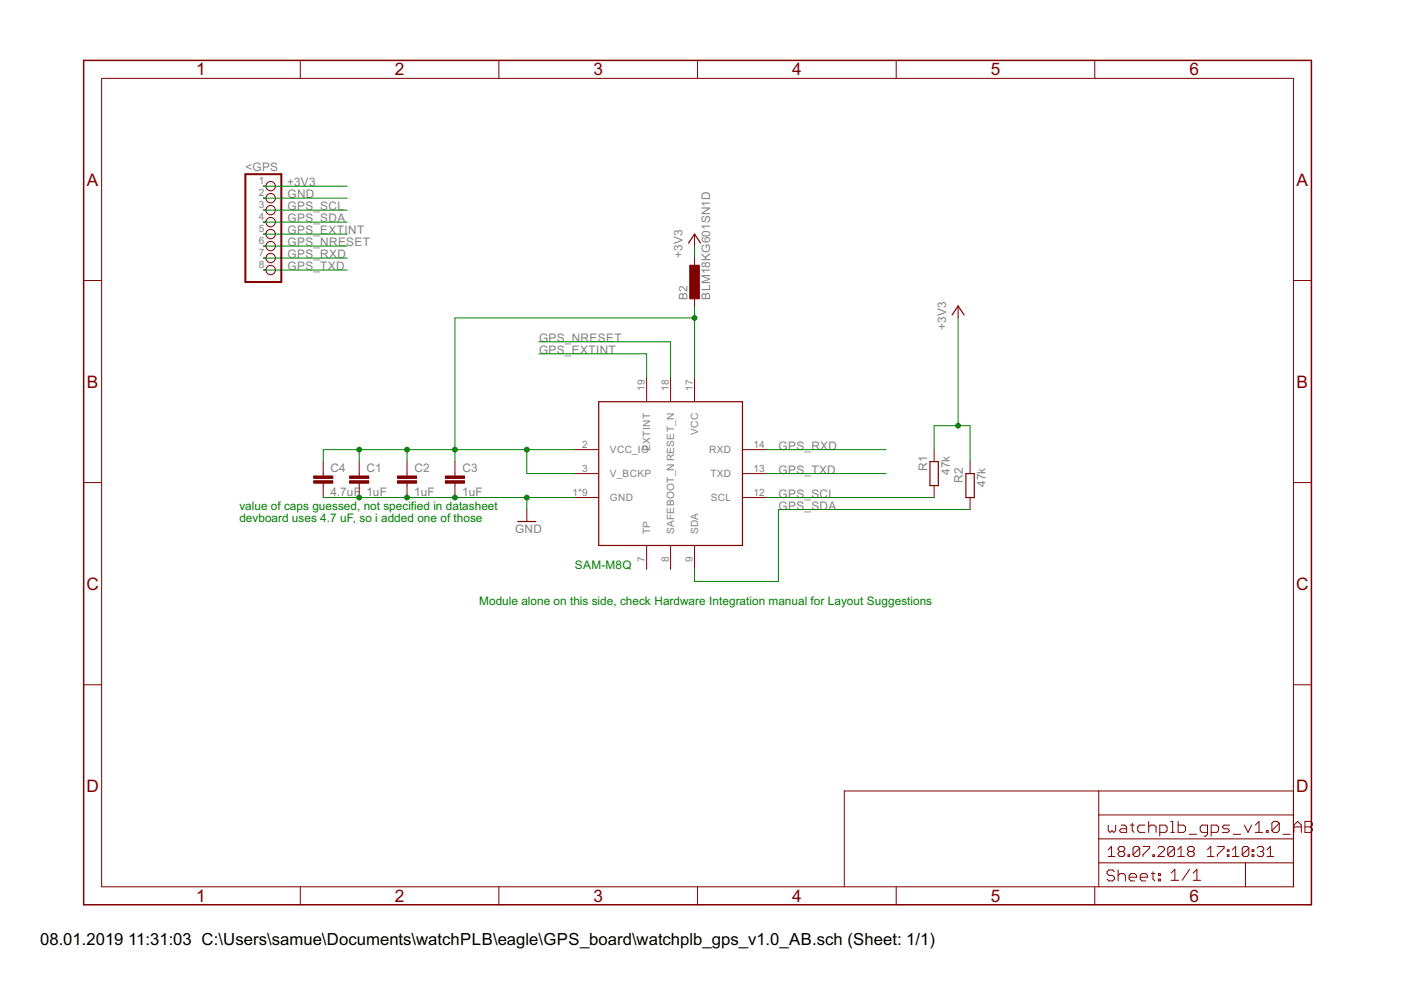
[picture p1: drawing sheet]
<svg xmlns="http://www.w3.org/2000/svg" width="297mm" height="210mm" viewBox="0 0 297 210" stroke-linecap="round" stroke-linejoin="round" font-family="sans-serif">
<path d="M146 51.5l1.3-1.9 1.2 1.9M201.9 66.8l1.2-1.9 1.3 1.9M126.9 85.2h30.5v30.5h-30.5zM197.2 97.9h1.7v5.1h-1.7zM109.8 110.6h3.8M204.8 100.4h1.8v5.1h-1.8z" fill="none" stroke="#800000" stroke-width=".25"/>
<g fill="none" stroke="#800000" stroke-width=".21">
<path d="M21.5 16.6h252.7v171.4h-252.7zM63.7 12.8v3.8M105.8 12.8v3.8M147.9 12.8v3.8M190 12.8v3.8M232.1 12.8v3.8M55.8 39.5h.6M17.7 59.5h3.8M55.8 42h.6M55.8 44.6h.6M55.8 47.1h.6M55.8 49.6h.6"/>
<path d="M55.8 52.2h.6M55.8 54.7h.6M55.8 57.3h.6M147.3 49.6v2.6M147.3 54.7v2.6M274.2 59.5h3.8M147.3 62.3v2.6M203.1 64.9v2.5M68.5 97.9v3M76.2 97.9v3M86.3 97.9v3M96.5 97.9v3"/>
<path d="M121.9 95.3h5M137.1 80.1v5.1M142.2 80.1v5.1M147.3 80.1v5.1M157.4 95.3h5.1M198.1 95.3v2.6M205.7 97.9v2.5M17.7 102.3h3.8M68.5 102.4v3.1M76.2 102.4v3.1M86.3 102.4v3.1M96.5 102.4v3.1"/>
<path d="M111.7 108v2.6M121.9 100.4h5M121.9 105.5h5M137.1 115.7v5M142.2 115.7v5M147.3 115.7v5M157.4 100.4h5.1M157.4 105.5h5.1M198.1 103v2.5M205.7 105.5v2.5M274.2 102.3h3.8M17.7 145.2h3.8"/>
<path d="M274.2 145.2h3.8M233 167.7v20.3M233 177.9h41.2M233 172.8h41.2M235 174.9v1.2l.4 .4 .4-.4 .3 .4 .4-.4v-1.2M237.7 174.9h.8l.4 .4v1.2h-1.2l-.4-.4 .4-.4h1.2M239.6 174.9h.8M240.1 174.5v1.6l.3 .4M241.6 179.8v1.4l-.3 .4h-.7l-.4-.4M241.6 179.8l-.3-.3h-.7l-.4 .3v1.4M241.6 179.8l-1.4 1.4M242.3 179.5h1.4v.3l-1.4 1.4v.4"/>
<path d="M242.8 174.9h-1.2l-.4 .4v.8l.4 .4h1.2M243.5 175.3l.4-.4h.8l.4 .4v1.2M243.5 174.2v2.3M245.5 179.8l.3-.3h.7l.4 .3v.4l-1.4 1.4h1.4M245.9 176.5h1.2l.3-.4v-.8l-.3-.4h-1.2v2.4M248.2 176.5h.8M248.2 174.2h.4v2.3M249 179.8v1.4l-.4 .4h-.7l-.3-.4M249 179.8l-.4-.3h-.7l-.3 .3v1.4M249 179.8l-1.4 1.4M249.8 174.2v2.3h1.2l.4-.4v-.8l-.4-.4h-1.2M252.1 176.9h1.6"/>
<path d="M256 176.5h-1.2l-.3-.4v-.8l.3-.4h1.2v2l-.4 .4h-.4M256.8 176.5h1.2l.4-.4v-.8l-.4-.4h-1.2v2.4M258.1 179.5h1.4v.3l-1.4 1.4v.4M260.7 174.9h-1.2l-.4 .4 .4 .4h.8l.4 .4-.4 .4h-1.2M261.5 176.9h1.5M263.8 174.9l.8 1.6 .8-1.6M264.8 179.8v1.4l-.4 .4h-.7l-.3-.4M264.8 179.8l-.4-.3h-.7l-.3 .3v1.4M264.8 179.8l-1.4 1.4M266.1 176.5h1.6M266.1 174.9l.8-.7v2.3M266.5 179.8l.4-.3h.7l.3 .3v.4l-.3 .3"/>
<path d="M268.5 176.1h.4v.4h-.4zM271.2 174.5v1.6l-.4 .4h-.8l-.3-.4M271.2 174.5l-.4-.3h-.8l-.3 .3v1.6M271.2 174.5l-1.5 1.6M272 176.9h1.6M274.2 167.7h-95.2v20.3M274.3 176.5v-1.6l.8-.7 .8 .7v1.6M274.3 175.3h1.6M276.7 174.2h1.2l.3 .3v.4l-.3 .4 .3 .4v.4l-.3 .4h-1.2zM276.7 175.3h1.2M63.7 188v3.8M105.8 188v3.8"/>
<path d="M147.9 188v3.8M190 188v3.8M232.1 188v3.8M233 182.9h41.2M235 180.2l.7-.7v2.1M235 181.6h1.4M236.3 184.8l-.4-.4h-.8l-.4 .4v.4l.4 .4h.8l.4 .4v.4l-.4 .4h-.8l-.4-.4M237.1 184.4v2.4M237.1 185.6l.3-.4h.8l.4 .4v1.2M237.4 180.5l-.3 .4v.3l.3 .4h.7l.4-.4v-.3l-.4-.4M237.4 180.5l-.3-.3v-.4l.3-.3h.7l.4 .3v.4l-.4 .3M237.4 180.5h.7"/>
<path d="M239.2 181.2h.3v.4h-.3zM239.4 186h1.6v-.4l-.4-.4h-.8l-.4 .4v.8l.4 .4h.8M241.7 186h1.6v-.4l-.4-.4h-.8l-.4 .4v.8l.4 .4h.8M244.1 185.2h.8M244.4 181.2h.4v.4h-.4zM244.5 184.8v1.6l.4 .4M245.6 185.2h.4v.4h-.4zM245.6 186.4h.4v.4h-.4zM248.3 185.1l.8-.8v2.3M248.3 186.6h1.6M249.7 181.6h1.4M249.7 180.2l.7-.7v2.1"/>
<path d="M252.2 180.5l-.4 .4v.3l.4 .4h.7l.3-.4v-.3l-.3-.4M252.2 180.5l-.4-.3v-.4l.4-.3h.7l.3 .3v.4l-.3 .3M252.2 180.5h.7M252.2 184.3l-1.5 2.3M253 186.6h1.6M253 185.1l.8-.8v2.3M256 181.6h1.4M256 180.2l.7-.7v2.1M260.2 181.2h.4v.4h-.4zM260.2 180.2h.4v.3h-.4zM261.3 181.6h1.4M261.3 180.2l.7-.7v2.1"/>
<path d="M264.1 182.9v5.1M265.5 181.2h.3v.4h-.3zM265.5 180.2h.3v.3h-.3zM267.2 180.5h.4M267.6 180.5l.3 .4v.3l-.3 .4h-.7l-.4-.4M268.6 181.6h1.4M268.6 180.2l.7-.7v2.1"/>
<circle cx="57.4" cy="39.5" r=".99"/>
<circle cx="57.4" cy="42" r=".99"/>
<circle cx="57.4" cy="54.7" r=".99"/>
<circle cx="57.4" cy="49.6" r=".99"/>
<circle cx="57.4" cy="44.6" r=".99"/>
<circle cx="57.4" cy="47.1" r=".99"/>
<circle cx="57.4" cy="52.2" r=".99"/>
<circle cx="57.4" cy="57.3" r=".99"/>
</g>
<g fill="#800000" stroke="#800000" stroke-width=".21">
<path d="M74.1 101.9h4.1v.5h-4.1z"/>
<path d="M74.1 100.9h4.1v.5h-4.1z"/>
<path d="M84.3 101.9h4v.5h-4z"/>
<path d="M84.3 100.9h4v.5h-4z"/>
<path d="M94.4 101.9h4.1v.5h-4.1z"/>
<path d="M94.4 100.9h4.1v.5h-4.1z"/>
<path d="M146.2 56.2h2.1v7.2h-2.1z"/>
<path d="M66.5 101.9h4.1v.5h-4.1z"/>
<path d="M66.5 100.9h4.1v.5h-4.1z"/>
</g>
<path d="M17.7 12.8h260.3v179h-260.3z" fill="none" stroke="#800000" stroke-width=".32"/>
<path d="M52 36.9h7.6v22.9h-7.6z" fill="none" stroke="#800000" stroke-width=".42"/>
<g fill="none" stroke="#008000" stroke-width=".21">
<path d="M55.8 39.5h17.8M55.8 54.7h17.8M55.8 57.3h17.8M55.8 44.6h17.8M55.8 47.1h17.8M55.8 49.6h17.8M55.8 52.2h17.8M55.8 42h17.8M147.3 52.2v2.5M114.2 75h22.9v5.1M114.2 72.5h28v7.6M147.3 64.9v15.2"/>
<path d="M147.3 67.4h-50.8v30.5M203.1 67.4v22.9M76.2 95.3v2.6M86.3 95.3v2.6M111.7 95.3v5.1h10.2M121.9 95.3h-53.4v2.6M162.5 95.3h25.4M198.1 95.3v-5h7.6v7.6M68.5 105.5h53.4M111.7 105.5v2.5M162.5 100.4h25.4M162.5 105.5h35.6"/>
<path d="M205.7 108h-40.7v15.3h-17.7v-2.6"/>
</g>
<g fill="#008000" stroke="#008000" stroke-width=".21">
<circle cx="203.1" cy="90.3" r=".51"/>
<circle cx="111.7" cy="105.5" r=".51"/>
<circle cx="96.5" cy="105.5" r=".51"/>
<circle cx="86.3" cy="105.5" r=".51"/>
<circle cx="76.2" cy="105.5" r=".51"/>
<circle cx="111.7" cy="95.3" r=".51"/>
<circle cx="96.5" cy="95.3" r=".51"/>
<circle cx="86.3" cy="95.3" r=".51"/>
<circle cx="147.3" cy="67.4" r=".51"/>
<circle cx="76.2" cy="95.3" r=".51"/>
</g>
<g font-size="4.1" fill="#800000">
<text x="41.6" y="16">1</text>
<text x="83.7" y="16">2</text>
<text x="125.8" y="16">3</text>
<text x="167.9" y="16">4</text>
<text x="210" y="16">5</text>
<text x="252.2" y="16">6</text>
<text x="18.4" y="39.3">A</text>
<text x="274.9" y="39.3">A</text>
<text x="18.4" y="82.2">B</text>
<text x="274.9" y="82.2">B</text>
<text x="18.3" y="125">C</text>
<text x="274.8" y="125">C</text>
<text x="18.3" y="167.9">D</text>
<text x="274.8" y="167.9">D</text>
<text x="41.6" y="191.2">1</text>
<text x="83.7" y="191.2">2</text>
<text x="125.8" y="191.2">3</text>
<text x="167.9" y="191.2">4</text>
<text x="210" y="191.2">5</text>
<text x="252.2" y="191.2">6</text>
</g>
<g font-size="4">
<text x="8.5" y="200.4">08.01.2019</text>
<text x="27.2" y="200.4">11:31:03 C:\Users\samue\Documents\watchPLB\eagle\GPS_board\watchplb_gps_v1.0_AB.sch (Sheet: 1/1)</text>
</g>
<g font-size="2.8" fill="#808080">
<text x="52" y="36.3">&lt;GPS</text>
<text x="60.9" y="39.5">+3V3</text>
<text x="61" y="44.6">GPS_SCL</text>
<text x="61" y="47.1">GPS_SDA</text>
<text x="61" y="42">GND</text>
<text x="61" y="49.6">GPS_EXTINT</text>
<text x="61" y="52.2">GPS_NRESET</text>
<text x="61" y="54.7">GPS_RXD</text>
<text x="61" y="57.2">GPS_TXD</text>
<text x="144.7" y="54.7" transform="rotate(-90 144.7 54.7)">+3V3</text>
<text x="145.8" y="63.6" transform="rotate(-90 145.8 63.6)">B2</text>
<text x="150.6" y="63.6" transform="rotate(-90 150.6 63.6)">BLM18KG601SN1D</text>
<text x="200.6" y="69.9" transform="rotate(-90 200.6 69.9)">+3V3</text>
<text x="114.3" y="75">GPS_EXTINT</text>
<text x="114.3" y="72.5">GPS_NRESET</text>
<text x="165.1" y="95.3">GPS_RXD</text>
<text x="70.1" y="100">C4</text>
<text x="77.7" y="100">C1</text>
<text x="87.9" y="100">C2</text>
<text x="98" y="100">C3</text>
<text x="165.1" y="100.4">GPS_TXD</text>
<text x="196.6" y="99.8" transform="rotate(-90 196.6 99.8)">R1</text>
<text x="201.4" y="100.7" transform="rotate(-90 201.4 100.7)">47k</text>
<text x="70.1" y="105.1">4.7uF</text>
<text x="77.7" y="105.1">1uF</text>
<text x="87.8" y="105.1">1uF</text>
<text x="98" y="105.1">1uF</text>
<text x="165.1" y="105.5">GPS_SCL</text>
<text x="204.2" y="102.4" transform="rotate(-90 204.2 102.4)">R2</text>
<text x="209" y="103.2" transform="rotate(-90 209 103.2)">47k</text>
<text x="109.2" y="113.1">GND</text>
<text x="165.1" y="108">GPS_SDA</text>
</g>
<g font-size="2.8" fill="#008000">
<text x="50.8" y="108">value of caps guessed, not specified in datasheet</text>
<text x="50.8" y="110.6">devboard uses 4.7 uF, so i added one of those</text>
<text x="121.9" y="120.7">SAM-M8Q</text>
<text x="101.6" y="128.3">Module alone on this side, check Hardware Integration manual for Layout Suggestions</text>
</g>
<g font-size="2.4" fill="#808080">
<text x="54.8" y="39.1">1</text>
<text x="54.8" y="41.7">2</text>
<text x="54.8" y="44.2">3</text>
<text x="54.8" y="46.7">4</text>
<text x="54.8" y="49.3">5</text>
<text x="54.8" y="51.8">6</text>
<text x="54.8" y="54.4">7</text>
<text x="54.8" y="56.9">8</text>
<text x="136.7" y="82.8" transform="rotate(-90 136.7 82.8)">19</text>
<text x="141.8" y="82.8" transform="rotate(-90 141.8 82.8)">18</text>
<text x="146.9" y="82.8" transform="rotate(-90 146.9 82.8)">17</text>
<text x="123.4" y="95">2</text>
<text x="137.9" y="95.6" transform="rotate(-90 137.9 95.6)">EXTINT</text>
<text x="148" y="92.2" transform="rotate(-90 148 92.2)">VCC</text>
<text x="159.8" y="95">14</text>
<text x="123.4" y="100.1">3</text>
<text x="129.3" y="96.1">VCC_IO</text>
<text x="129.3" y="101.2">V_BCKP</text>
<text x="150.4" y="96.1">RXD</text>
<text x="150.6" y="101.2">TXD</text>
<text x="159.8" y="100.1">13</text>
<text x="121.4" y="105.1">1*9</text>
<text x="129.3" y="106.3">GND</text>
<text x="150.7" y="106.3">SCL</text>
<text x="159.8" y="105.1">12</text>
<text x="137.9" y="113.3" transform="rotate(-90 137.9 113.3)">TP</text>
<text x="142.9" y="113.3" transform="rotate(-90 142.9 113.3)">SAFEBOOT_N RESET_N</text>
<text x="148" y="113.3" transform="rotate(-90 148 113.3)">SDA</text>
<text x="136.7" y="119.2" transform="rotate(-90 136.7 119.2)">7</text>
<text x="141.8" y="119.2" transform="rotate(-90 141.8 119.2)">8</text>
<text x="146.9" y="119.2" transform="rotate(-90 146.9 119.2)">9</text>
</g>
</svg>
